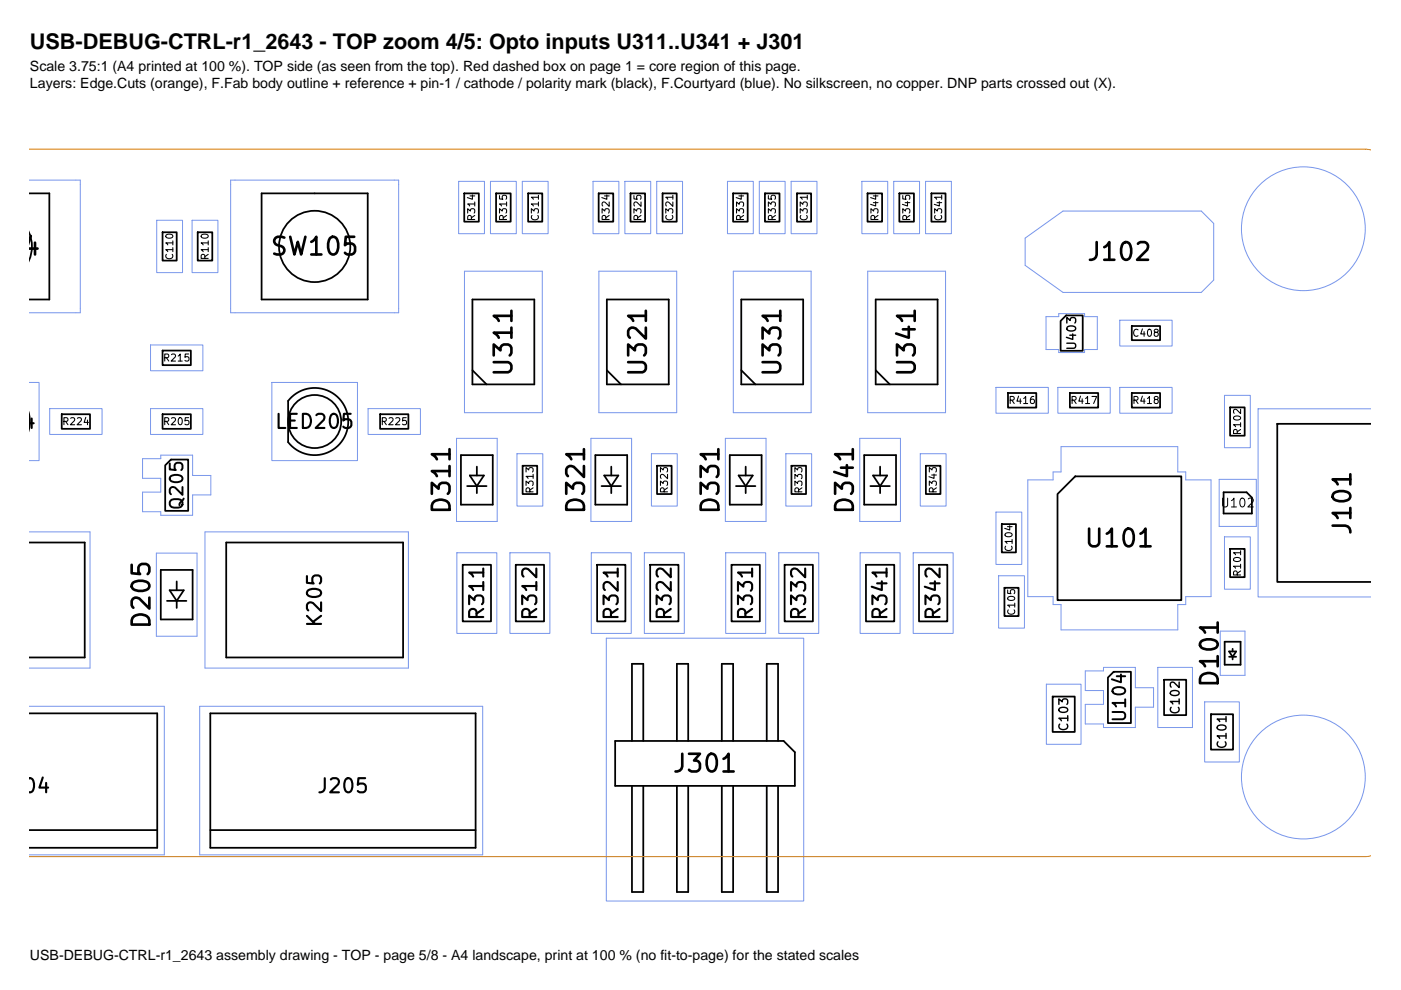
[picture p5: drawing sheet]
<svg xmlns="http://www.w3.org/2000/svg" width="297mm" height="210mm" viewBox="0 0 297 210" stroke-linecap="round" stroke-linejoin="round" font-family="sans-serif">
<g fill="none" stroke="#000" stroke-width=".37">
<path d="M6.3 49.7a7.3 7.3 0 0 1 0 5.1M6.3 41h4.2v22.5h-4.2M34.5 49.2h3v6h-3zM41.9 49.2h3.1v6h-3.1zM55.5 41h22.5v22.5h-22.5zM98.4 41h3.1v6h-3.1zM105.2 41h3.1v6h-3.1zM112 41h3v6h-3zM126.9 41h3.1v6h-3.1zM133.7 41h3.1v6h-3.1zM140.5 41h3v6h-3zM155.4 41h3.1v6h-3.1z"/>
<path d="M162.2 41h3.1v6h-3.1zM169 41h3v6h-3zM183.9 41h3.1v6h-3.1zM190.7 41h3.1v6h-3.1zM197.5 41h3v6h-3zM34.5 74.3h6v3.1h-6zM100.2 63.5h13.1v18h-13.1zM100.2 78.5l3 3M128.7 63.5h13.1v18h-13.1zM128.7 78.5l3 3M157.2 63.5h13.1v18h-13.1zM157.2 78.5l3 3"/>
<path d="M185.7 63.5h13.1v18h-13.1zM185.7 78.5l3 3M226 66.9h3.6v7.5h-4.7v-6.4zM240 69.1h6v3h-6zM6.3 88.7v1.3M13.1 87.8h6v3.1h-6zM34.5 87.8h6v3.1h-6zM36.2 97.4h3.7v10.9h-4.9v-9.6zM61.1 85v8.7M61.1 85a7.1 7.1 0 0 1 10.4-.9 7.1 7.1 0 0 1 0 10.5 7.1 7.1 0 0 1-10.4-.9M80.6 87.8h6v3.1h-6zM97.7 96.5h6.8v10.5h-6.8z"/>
<path d="M101.1 98.9v1.9M110.8 98.8h3.1v6h-3.1zM126.2 96.5h6.8v10.5h-6.8zM129.6 98.9v1.9M139.3 98.8h3.1v6h-3.1zM154.7 96.5h6.8v10.5h-6.8zM158.1 98.9v1.9M167.8 98.8h3.1v6h-3.1zM183.2 96.5h6.8v10.5h-6.8zM186.6 98.9v1.9M196.3 98.8h3.1v6h-3.1zM213.7 83.3h6v3.1h-6z"/>
<path d="M226.8 83.3h6v3.1h-6zM240 83.3h6v3.1h-6zM260.8 86.4h3.1v6h-3.1zM290.7 89.9h-19.9v33.5h19.9M6.3 115h11.7v24.4h-11.7M48 115h37.5v24.4h-37.5zM98.1 119.8h6v12h-6zM99 103.1h4.2M99.6 100.8h3l-1.5 2.3zM101.1 103.1v1.5M109.3 119.8h6v12h-6zM126.6 119.8h6v12h-6z"/>
<path d="M127.5 103.1h4.2M128.1 100.8h3l-1.5 2.3zM129.6 103.1v1.5M137.9 119.8h6v12h-6zM155.1 119.8h6v12h-6zM156 103.1h4.2M156.6 100.8h3l-1.5 2.3zM158.1 103.1v1.5M166.4 119.8h6v12h-6zM183.6 119.8h6v12h-6zM184.5 103.1h4.2M185.1 100.8h3l-1.5 2.3z"/>
<path d="M186.6 103.1v1.5M194.8 119.8h6v12h-6zM212.4 111.1h3v6h-3zM228 101h22.5v26.2h-26.3v-22.4zM259.4 104.4h4.9l1.1 1.1v3.4h-6zM260.8 116.4h3.1v6h-3.1zM34.1 120.8h6.7v10.5h-6.7zM35.4 127.4h4.1M36 125.2h3l-1.5 2.2zM37.5 123.3v1.9M37.5 127.4v1.5M213 124.6h3v6h-3z"/>
<path d="M259.7 136.1h3.3v4.8h-3.3zM260.6 138.1h1.5l-.8 1.2zM260.6 139.3h1.5M261.3 137.6v.5M261.3 139.3v.5M6.3 151.3h27v28.5h-27M44.6 151.3h56.2v28.5h-56.2zM130.4 157.1h35.7l2.4 2.4v7.1h-38.1zM134 157.1v-16.3h2.4v16.3M143.5 157.1v-16.3h2.4v16.3M153 157.1v-16.3h2.4v16.3M162.6 157.1v-16.3h2.4v16.3"/>
<path d="M223.2 147.7h4.7v7.5h-4.7zM234.9 143.7l1.2-1.3h3.7v10.9h-4.9zM246.8 144.1h4.7v7.5h-4.7zM256.7 151.4h4.7v7.5h-4.7zM6.3 176h27M44.6 176h56.2M134 166.6v22.5h2.4v-22.5M143.5 166.6v22.5h2.4v-22.5M153 166.6v22.5h2.4v-22.5M162.6 166.6v22.5h2.4v-22.5"/>
<circle cx="66.7" cy="52.2" r="7.6"/>
<circle cx="66.7" cy="89.4" r="5.6"/>
</g>
<g fill="none" stroke="#7896eb" stroke-width=".21">
<path d="M6.3 38.2h10.7v28.1h-10.7M48.9 38.2h35.6v28.1h-35.6zM97.2 38.4h5.5v11.2h-5.5zM104 38.4h5.5v11.2h-5.5zM110.7 38.4h5.5v11.2h-5.5zM125.7 38.4h5.5v11.2h-5.5zM132.5 38.4h5.5v11.2h-5.5zM139.2 38.4h5.5v11.2h-5.5zM154.2 38.4h5.5v11.2h-5.5zM161 38.4h5.5v11.2h-5.5zM167.7 38.4h5.5v11.2h-5.5zM182.7 38.4h5.5v11.2h-5.5z"/>
<path d="M189.5 38.4h5.5v11.2h-5.5zM196.2 38.4h5.5v11.2h-5.5zM33.2 46.7h5.5v11.1h-5.5zM40.7 46.7h5.5v11.1h-5.5zM98.5 57.5h16.5v30h-16.5zM127 57.5h16.5v30h-16.5zM155.5 57.5h16.5v30h-16.5zM184 57.5h16.5v30h-16.5zM217.4 50.5l8-5.7h29.3l2.6 2.6v12l-2.6 2.6h-29.3l-8-5.7zM31.9 73.1h11.1v5.5h-11.1zM221.8 67.1h2.7v-.6h5.5v.6h2.7v7h-2.7v.7h-5.5v-.7h-2.7zM237.4 67.9h11.1v5.5h-11.1z"/>
<path d="M6.3 81.1h2v16.6h-2M10.5 86.6h11.1v5.5h-11.1zM30.2 97.3h3.9v-.8h6.7v4.3h3.9v4.1h-3.9v4.4h-6.7v-.8h-3.9v-4.2h3.9v-2.9h-3.9zM31.9 86.6h11.1v5.5h-11.1zM57.6 81.1h18.2v16.6h-18.2zM78 86.6h11.1v5.5h-11.1zM96.8 92.9h8.6v17.7h-8.6zM109.6 96.2h5.5v11.1h-5.5zM125.3 92.9h8.6v17.7h-8.6zM138.1 96.2h5.5v11.1h-5.5zM153.8 92.9h8.6v17.7h-8.6zM166.6 96.2h5.5v11.1h-5.5z"/>
<path d="M182.3 92.9h8.6v17.7h-8.6zM195.1 96.2h5.5v11.1h-5.5zM211.2 82.1h11.1v5.5h-11.1zM224.3 82.1h11.1v5.5h-11.1zM225 94.7h24.7v5.4h1.7v1.7h5.4v24.7h-5.4v1.7h-1.7v5.4h-24.7v-5.4h-1.7v-1.7h-5.4v-24.7h5.4v-1.7h1.7zM237.4 82.1h11.1v5.5h-11.1zM259.6 83.8h5.5v11.1h-5.5zM290.7 86.7h-24v39.9h24M6.3 112.8h12.8v28.9h-12.8M33.2 117.3h8.6v17.6h-8.6zM43.5 112.8h43.1v28.9h-43.1zM96.9 117.2h8.4v17.1h-8.4z"/>
<path d="M108.1 117.2h8.5v17.1h-8.5zM125.4 117.2h8.4v17.1h-8.4zM136.6 117.2h8.5v17.1h-8.5zM153.9 117.2h8.4v17.1h-8.4zM165.1 117.2h8.5v17.1h-8.5zM182.4 117.2h8.4v17.1h-8.4zM193.6 117.2h8.5v17.1h-8.5zM211.2 108.6h5.4v11.1h-5.4zM258.5 101.6h7.9v10h-7.9zM259.6 113.8h5.5v11.1h-5.5zM128.6 135.3h41.8v55.7h-41.8zM211.7 122.1h5.5v11.1h-5.5z"/>
<path d="M258.7 133.8h5.3v9.4h-5.3zM6.3 149.8h28.5v31.5h-28.5M42.3 149.8h60v31.5h-60zM221.8 145.1h7.4v12.7h-7.4zM230.1 142.3h3.9v-.8h6.7v4.3h3.9v4.1h-3.9v4.4h-6.7v-.8h-3.9v-4.2h3.9v-2.9h-3.9zM245.5 141.5h7.3v12.7h-7.3zM255.4 148.8h7.4v12.8h-7.4z"/>
<circle cx="276.3" cy="48.5" r="13.1"/>
<circle cx="276.3" cy="164.8" r="13.1"/>
</g>
<path d="M6.3 31.6h283.2l1.2 .2M290.7 181.4l-1.2 .2h-283.2" fill="none" stroke="#d77800" stroke-width=".21"/>
<text font-size="4.6" x="6.3" y="10.5">USB-DEBUG-CTRL-r1_2643 - TOP zoom 4/5: Opto inputs U311..U341 + J301</text>
<g font-size="3.7">
<text x="1" y="55.1">04</text>
<text x="57.1" y="55.1">SW105</text>
<text x="230.2" y="56.2">J102</text>
<text x="109.6" y="80.2" transform="rotate(-90 109.6 80.2)">U311</text>
<text x="138.1" y="80.2" transform="rotate(-90 138.1 80.2)">U321</text>
<text x="166.6" y="80.2" transform="rotate(-90 166.6 80.2)">U331</text>
<text x="195.1" y="80.2" transform="rotate(-90 195.1 80.2)">U341</text>
<text x="96.4" y="109.4" transform="rotate(-90 96.4 109.4)">D311</text>
<text x="124.9" y="109.4" transform="rotate(-90 124.9 109.4)">D321</text>
<text x="153.4" y="109.4" transform="rotate(-90 153.4 109.4)">D331</text>
<text x="181.9" y="109.4" transform="rotate(-90 181.9 109.4)">D341</text>
<text x="287.4" y="113.8" transform="rotate(-90 287.4 113.8)">J101</text>
<text x="229.6" y="117">U101</text>
<text x="32.8" y="133.7" transform="rotate(-90 32.8 133.7)">D205</text>
<text x="259.3" y="146.1" transform="rotate(-90 259.3 146.1)">D101</text>
<text x="142.3" y="164.7">J301</text>
</g>
<g font-size="3">
<text x="6.3" y="15.1">Scale 3.75:1 (A4 printed at 100 %). TOP side (as seen from the top). Red dashed box on page 1 = core region of this page.</text>
<text x="6.3" y="18.6">Layers: Edge.Cuts (orange), F.Fab body outline + reference + pin-1 / cathode / polarity mark (black), F.Courtyard (blue). No silkscreen, no copper. DNP parts crossed out (X).</text>
<text x="1.6" y="91.6">04</text>
<text x="58.1" y="91.6">LED205</text>
<text x="103.4" y="131.8" transform="rotate(-90 103.4 131.8)">R311</text>
<text x="114.6" y="131.8" transform="rotate(-90 114.6 131.8)">R312</text>
<text x="131.9" y="131.8" transform="rotate(-90 131.9 131.8)">R321</text>
<text x="143.1" y="131.8" transform="rotate(-90 143.1 131.8)">R322</text>
<text x="160.4" y="131.8" transform="rotate(-90 160.4 131.8)">R331</text>
<text x="171.6" y="131.8" transform="rotate(-90 171.6 131.8)">R332</text>
<text x="188.9" y="131.8" transform="rotate(-90 188.9 131.8)">R341</text>
<text x="200.1" y="131.8" transform="rotate(-90 200.1 131.8)">R342</text>
<text x="69" y="133.3" transform="rotate(-90 69 133.3)">K205</text>
<text x="-.5" y="168.9">J204</text>
<text x="67" y="168.9">J205</text>
<text x="6.3" y="203.6">USB-DEBUG-CTRL-r1_2643 assembly drawing - TOP - page 5/8 - A4 landscape, print at 100 % (no fit-to-page) for the stated scales</text>
</g>
<g font-size="2.7">
<text x="39.5" y="108.4" transform="rotate(-90 39.5 108.4)">Q205</text>
<text x="239.4" y="153.4" transform="rotate(-90 239.4 153.4)">U104</text>
</g>
<g font-size="1.9">
<text x="228.6" y="74.5" transform="rotate(-90 228.6 74.5)">U403</text>
<text x="258.6" y="108.1">U102</text>
<text x="226.9" y="155.2" transform="rotate(-90 226.9 155.2)">C103</text>
<text x="250.6" y="151.7" transform="rotate(-90 250.6 151.7)">C102</text>
<text x="260.5" y="159" transform="rotate(-90 260.5 159)">C101</text>
</g>
<g font-size="1.5">
<text x="101.1" y="47" transform="rotate(-90 101.1 47)">R314</text>
<text x="107.9" y="47" transform="rotate(-90 107.9 47)">R315</text>
<text x="114.6" y="47" transform="rotate(-90 114.6 47)">C311</text>
<text x="129.6" y="47" transform="rotate(-90 129.6 47)">R324</text>
<text x="136.4" y="47" transform="rotate(-90 136.4 47)">R325</text>
<text x="143.1" y="47" transform="rotate(-90 143.1 47)">C321</text>
<text x="158.1" y="47" transform="rotate(-90 158.1 47)">R334</text>
<text x="164.9" y="47" transform="rotate(-90 164.9 47)">R335</text>
<text x="171.6" y="47" transform="rotate(-90 171.6 47)">C331</text>
<text x="186.6" y="47" transform="rotate(-90 186.6 47)">R344</text>
<text x="193.4" y="47" transform="rotate(-90 193.4 47)">R345</text>
<text x="200.1" y="47" transform="rotate(-90 200.1 47)">C341</text>
<text x="37.1" y="55.3" transform="rotate(-90 37.1 55.3)">C110</text>
<text x="44.6" y="55.3" transform="rotate(-90 44.6 55.3)">R110</text>
<text x="239.9" y="71.8">C408</text>
<text x="34.4" y="77">R215</text>
<text x="213.7" y="86">R416</text>
<text x="226.8" y="86">R417</text>
<text x="239.9" y="86">R418</text>
<text x="13" y="90.5">R224</text>
<text x="34.4" y="90.5">R205</text>
<text x="80.5" y="90.5">R225</text>
<text x="263.5" y="92.4" transform="rotate(-90 263.5 92.4)">R102</text>
<text x="113.5" y="104.8" transform="rotate(-90 113.5 104.8)">R313</text>
<text x="142" y="104.8" transform="rotate(-90 142 104.8)">R323</text>
<text x="170.5" y="104.8" transform="rotate(-90 170.5 104.8)">R333</text>
<text x="199" y="104.8" transform="rotate(-90 199 104.8)">R343</text>
<text x="215" y="117.2" transform="rotate(-90 215 117.2)">C104</text>
<text x="263.5" y="122.4" transform="rotate(-90 263.5 122.4)">R101</text>
<text x="215.6" y="130.7" transform="rotate(-90 215.6 130.7)">C105</text>
</g>
</svg>
